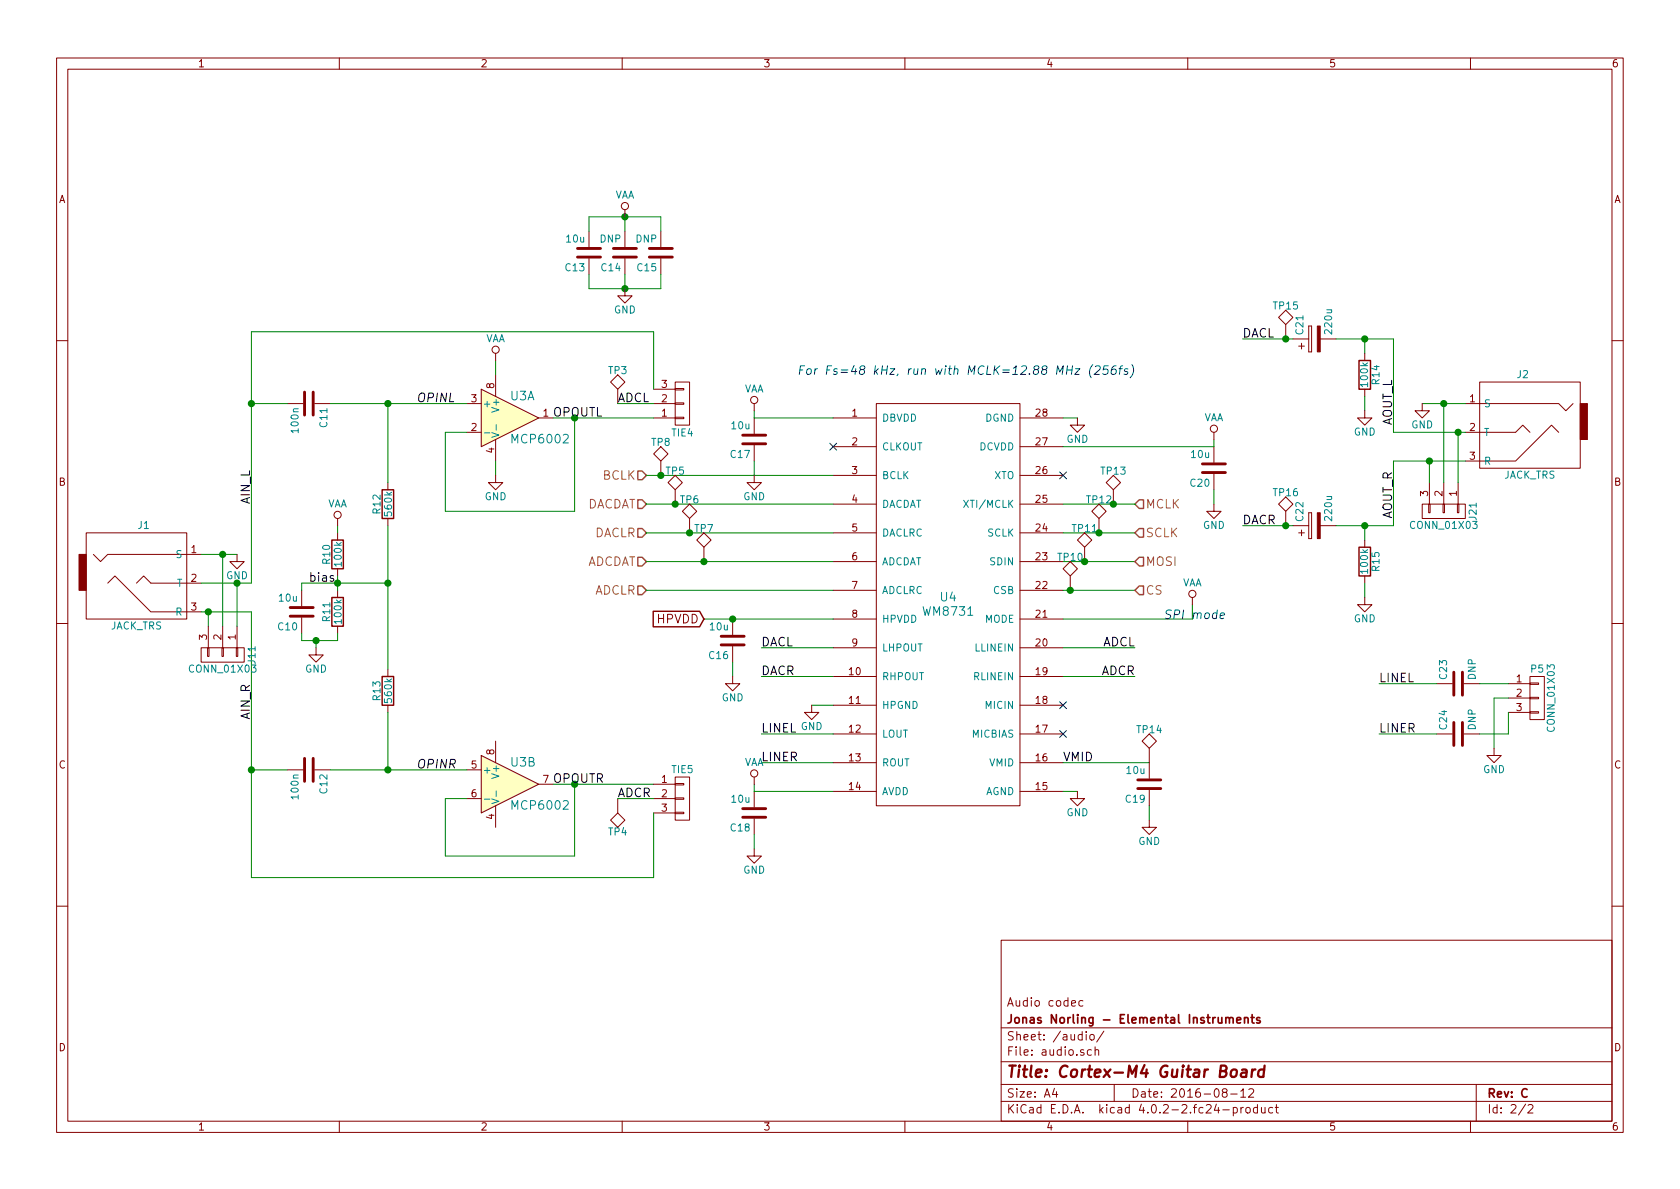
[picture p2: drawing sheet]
EESchema Schematic File Version 2
LIBS:power
LIBS:device
LIBS:transistors
LIBS:conn
LIBS:linear
LIBS:regul
LIBS:74xx
LIBS:cmos4000
LIBS:adc-dac
LIBS:memory
LIBS:xilinx
LIBS:microcontrollers
LIBS:dsp
LIBS:microchip
LIBS:analog_switches
LIBS:motorola
LIBS:texas
LIBS:intel
LIBS:audio
LIBS:interface
LIBS:digital-audio
LIBS:philips
LIBS:display
LIBS:cypress
LIBS:siliconi
LIBS:opto
LIBS:atmel
LIBS:contrib
LIBS:valves
LIBS:wm8731
LIBS:jack_trs
LIBS:stm32
LIBS:m4audio-cache
EELAYER 25 0
EELAYER END
$Descr A4 11693 8268
encoding utf-8
Sheet 2 2
Title "Cortex-M4 Guitar Board"
Date "2016-08-12"
Rev "C"
Comp "Jonas Norling - Elemental Instruments"
Comment1 "Audio codec"
Comment2 ""
Comment3 ""
Comment4 ""
$EndDescr
Text Label 1750 3500 1    60   ~ 0
AIN_L
Text Label 1750 5000 1    60   ~ 0
AIN_R
$Comp
L C C11
U 1 1
P 2150 2800
F 0 "C11" H 2175 2900 50  0000 L CNN
F 1 "100n" H 2175 2700 50  0000 L CNN
F 2 "Capacitors_SMD:C_0805_HandSoldering" H 2188 2650 30  0001 C CNN
F 3 "" H 2150 2800 60  0000 C CNN
	1    2150 2800
	0    1    1    0   
$EndComp
$Comp
L C C12
U 1 1
P 2150 5350
F 0 "C12" H 2175 5450 50  0000 L CNN
F 1 "100n" H 2175 5250 50  0000 L CNN
F 2 "Capacitors_SMD:C_0805_HandSoldering" H 2188 5200 30  0001 C CNN
F 3 "" H 2150 5350 60  0000 C CNN
	1    2150 5350
	0    1    1    0   
$EndComp
$Comp
L C C13
U 1 1
P 4100 1750
F 0 "C13" H 4125 1850 50  0000 L CNN
F 1 "10u" H 4125 1650 50  0000 L CNN
F 2 "Capacitors_SMD:C_0805_HandSoldering" H 4138 1600 30  0001 C CNN
F 3 "" H 4100 1750 60  0000 C CNN
	1    4100 1750
	-1   0    0    1   
$EndComp
$Comp
L R R10
U 1 1
P 2350 3850
F 0 "R10" V 2430 3850 50  0000 C CNN
F 1 "100k" V 2350 3850 50  0000 C CNN
F 2 "Resistors_SMD:R_0805_HandSoldering" V 2280 3850 30  0001 C CNN
F 3 "" H 2350 3850 30  0000 C CNN
	1    2350 3850
	-1   0    0    1   
$EndComp
$Comp
L R R11
U 1 1
P 2350 4250
F 0 "R11" V 2430 4250 50  0000 C CNN
F 1 "100k" V 2350 4250 50  0000 C CNN
F 2 "Resistors_SMD:R_0805_HandSoldering" V 2280 4250 30  0001 C CNN
F 3 "" H 2350 4250 30  0000 C CNN
	1    2350 4250
	-1   0    0    1   
$EndComp
$Comp
L C C10
U 1 1
P 2100 4250
F 0 "C10" H 2125 4350 50  0000 L CNN
F 1 "10u" H 2125 4150 50  0000 L CNN
F 2 "Capacitors_SMD:C_0805_HandSoldering" H 2138 4100 30  0001 C CNN
F 3 "" H 2100 4250 60  0000 C CNN
	1    2100 4250
	-1   0    0    1   
$EndComp
Text Label 2900 2800 0    60   Italic 0
OPINL
Text Label 2900 5350 0    60   Italic 0
OPINR
$Comp
L C C14
U 1 1
P 4350 1750
F 0 "C14" H 4375 1850 50  0000 L CNN
F 1 "DNP" H 4375 1650 50  0000 L CNN
F 2 "Capacitors_SMD:C_0603_HandSoldering" H 4388 1600 30  0001 C CNN
F 3 "" H 4350 1750 60  0000 C CNN
	1    4350 1750
	-1   0    0    1   
$EndComp
$Comp
L C C15
U 1 1
P 4600 1750
F 0 "C15" H 4625 1850 50  0000 L CNN
F 1 "DNP" H 4625 1650 50  0000 L CNN
F 2 "Capacitors_SMD:C_1206_HandSoldering" H 4638 1600 30  0001 C CNN
F 3 "" H 4600 1750 60  0000 C CNN
	1    4600 1750
	-1   0    0    1   
$EndComp
$Comp
L WM8731 U4
U 1 1
P 6600 4200
F 0 "U4" H 6600 4250 60  0000 C CNN
F 1 "WM8731" H 6600 4150 60  0000 C CNN
F 2 "Housings_SSOP:SSOP-28_5.3x10.2mm_Pitch0.65mm" H 6600 3950 60  0001 C CNN
F 3 "" H 6600 3950 60  0000 C CNN
	1    6600 4200
	1    0    0    -1  
$EndComp
$Comp
L ADA4075 U3
U 1 1
P 3550 2900
F 0 "U3" H 3550 3050 60  0000 L CNN
F 1 "MCP6002" H 3550 2750 60  0000 L CNN
F 2 "Housings_SSOP:MSOP-8_3x3mm_Pitch0.65mm" H 3550 2900 60  0001 C CNN
F 3 "" H 3550 2900 60  0000 C CNN
	1    3550 2900
	1    0    0    -1  
$EndComp
$Comp
L ADA4075 U3
U 2 1
P 3550 5450
F 0 "U3" H 3550 5600 60  0000 L CNN
F 1 "MCP6002" H 3550 5300 60  0000 L CNN
F 2 "Housings_SSOP:MSOP-8_3x3mm_Pitch0.65mm" H 3550 5450 60  0001 C CNN
F 3 "" H 3550 5450 60  0000 C CNN
	2    3550 5450
	1    0    0    -1  
$EndComp
$Comp
L JACK_TRS J1
U 1 1
P 1000 4050
F 0 "J1" H 1000 4450 50  0000 C CNN
F 1 "JACK_TRS" H 950 3750 50  0000 C CNN
F 2 "Jonas_Connectors:35RASMT2BHNTRX" H 1100 3900 60  0001 C CNN
F 3 "" H 1100 3900 60  0000 C CNN
	1    1000 4050
	1    0    0    -1  
$EndComp
Text Label 2150 4050 0    60   ~ 0
bias
$Comp
L R R12
U 1 1
P 2700 3500
F 0 "R12" V 2780 3500 50  0000 C CNN
F 1 "560k" V 2700 3500 50  0000 C CNN
F 2 "Resistors_SMD:R_0805_HandSoldering" V 2630 3500 30  0001 C CNN
F 3 "" H 2700 3500 30  0000 C CNN
	1    2700 3500
	-1   0    0    1   
$EndComp
$Comp
L R R13
U 1 1
P 2700 4800
F 0 "R13" V 2780 4800 50  0000 C CNN
F 1 "560k" V 2700 4800 50  0000 C CNN
F 2 "Resistors_SMD:R_0805_HandSoldering" V 2630 4800 30  0001 C CNN
F 3 "" H 2700 4800 30  0000 C CNN
	1    2700 4800
	-1   0    0    1   
$EndComp
$Comp
L TST TP3
U 1 1
P 4300 2800
F 0 "TP3" H 4300 3000 50  0000 C BNN
F 1 "TST" H 4300 3050 50  0001 C CNN
F 2 "Jonas_Connectors:TP_0.7mm" H 4300 2800 60  0001 C CNN
F 3 "" H 4300 2800 60  0000 C CNN
	1    4300 2800
	1    0    0    -1  
$EndComp
$Comp
L TST TP4
U 1 1
P 4300 5550
F 0 "TP4" H 4300 5750 50  0000 C BNN
F 1 "TST" H 4300 5800 50  0001 C CNN
F 2 "Jonas_Connectors:TP_0.7mm" H 4300 5550 60  0001 C CNN
F 3 "" H 4300 5550 60  0000 C CNN
	1    4300 5550
	-1   0    0    1   
$EndComp
Text Label 4300 2800 0    60   ~ 0
ADCL
Text Label 4300 5550 0    60   ~ 0
ADCR
$Comp
L JACK_TRS J2
U 1 1
P 10600 3000
F 0 "J2" H 10600 3400 50  0000 C CNN
F 1 "JACK_TRS" H 10550 2700 50  0000 C CNN
F 2 "Jonas_Connectors:35RASMT2BHNTRX" H 10700 2850 60  0001 C CNN
F 3 "" H 10700 2850 60  0000 C CNN
	1    10600 3000
	-1   0    0    -1  
$EndComp
$Comp
L CP C22
U 1 1
P 9150 3650
F 0 "C22" H 9175 3750 50  0000 L CNN
F 1 "220u" H 9175 3550 50  0000 L CNN
F 2 "Jonas_caps:c_elec_6.3x7.7" H 9188 3500 30  0001 C CNN
F 3 "" H 9150 3650 60  0000 C CNN
	1    9150 3650
	0    -1   -1   0   
$EndComp
$Comp
L CP C21
U 1 1
P 9150 2350
F 0 "C21" H 9175 2450 50  0000 L CNN
F 1 "220u" H 9175 2250 50  0000 L CNN
F 2 "Jonas_caps:c_elec_6.3x7.7" H 9188 2200 30  0001 C CNN
F 3 "" H 9150 2350 60  0000 C CNN
	1    9150 2350
	0    -1   -1   0   
$EndComp
$Comp
L R R15
U 1 1
P 9500 3900
F 0 "R15" V 9580 3900 50  0000 C CNN
F 1 "100k" V 9500 3900 50  0000 C CNN
F 2 "Resistors_SMD:R_0805_HandSoldering" V 9430 3900 30  0001 C CNN
F 3 "" H 9500 3900 30  0000 C CNN
	1    9500 3900
	1    0    0    -1  
$EndComp
$Comp
L R R14
U 1 1
P 9500 2600
F 0 "R14" V 9580 2600 50  0000 C CNN
F 1 "100k" V 9500 2600 50  0000 C CNN
F 2 "Resistors_SMD:R_0805_HandSoldering" V 9430 2600 30  0001 C CNN
F 3 "" H 9500 2600 30  0000 C CNN
	1    9500 2600
	1    0    0    -1  
$EndComp
Text Label 9700 2950 1    60   ~ 0
AOUT_L
Text Label 9700 3600 1    60   ~ 0
AOUT_R
Text Label 8650 2350 0    60   ~ 0
DACL
Text Label 8650 3650 0    60   ~ 0
DACR
Text Label 7900 4500 2    60   ~ 0
ADCL
Text Label 7900 4700 2    60   ~ 0
ADCR
Text Label 5300 4500 0    60   ~ 0
DACL
Text Label 5300 4700 0    60   ~ 0
DACR
$Comp
L C C20
U 1 1
P 8450 3250
F 0 "C20" H 8475 3350 50  0000 L CNN
F 1 "10u" H 8475 3150 50  0000 L CNN
F 2 "Capacitors_SMD:C_0805_HandSoldering" H 8488 3100 30  0001 C CNN
F 3 "" H 8450 3250 60  0000 C CNN
	1    8450 3250
	-1   0    0    1   
$EndComp
$Comp
L C C17
U 1 1
P 5250 3050
F 0 "C17" H 5275 3150 50  0000 L CNN
F 1 "10u" H 5275 2950 50  0000 L CNN
F 2 "Capacitors_SMD:C_0805_HandSoldering" H 5288 2900 30  0001 C CNN
F 3 "" H 5250 3050 60  0000 C CNN
	1    5250 3050
	-1   0    0    1   
$EndComp
$Comp
L C C19
U 1 1
P 8000 5450
F 0 "C19" H 8025 5550 50  0000 L CNN
F 1 "10u" H 8025 5350 50  0000 L CNN
F 2 "Capacitors_SMD:C_0805_HandSoldering" H 8038 5300 30  0001 C CNN
F 3 "" H 8000 5450 60  0000 C CNN
	1    8000 5450
	-1   0    0    1   
$EndComp
NoConn ~ 5800 3100
NoConn ~ 7400 4900
NoConn ~ 7400 5100
Wire Wire Line
	4100 1900 4100 2000
Wire Wire Line
	4100 1500 4100 1600
Wire Wire Line
	1750 2300 1750 4050
Wire Wire Line
	1750 2800 2000 2800
Wire Wire Line
	1750 5350 2000 5350
Wire Wire Line
	2350 4000 2350 4100
Wire Wire Line
	2350 4450 2350 4400
Wire Wire Line
	2350 3650 2350 3700
Wire Wire Line
	2100 4100 2100 4050
Connection ~ 2350 4050
Wire Wire Line
	2300 2800 3250 2800
Wire Wire Line
	2300 5350 3250 5350
Wire Wire Line
	3850 5450 4550 5450
Wire Wire Line
	4350 1600 4350 1500
Wire Wire Line
	4100 1500 4600 1500
Wire Wire Line
	4350 1900 4350 2000
Wire Wire Line
	4100 2000 4600 2000
Wire Wire Line
	4600 1500 4600 1600
Connection ~ 4350 1500
Wire Wire Line
	4600 2000 4600 1900
Connection ~ 4350 2000
Wire Wire Line
	3450 3200 3450 3300
Wire Wire Line
	3450 2600 3450 2500
Wire Wire Line
	1400 3850 1650 3850
Wire Wire Line
	1400 4250 1750 4250
Wire Wire Line
	1750 4250 1750 6100
Wire Wire Line
	1750 4050 1400 4050
Wire Wire Line
	3100 3000 3250 3000
Wire Wire Line
	3100 3000 3100 3550
Wire Wire Line
	3100 3550 4000 3550
Wire Wire Line
	4000 3550 4000 2900
Connection ~ 4000 2900
Wire Wire Line
	3100 5550 3250 5550
Wire Wire Line
	3100 5550 3100 5950
Wire Wire Line
	3100 5950 4000 5950
Wire Wire Line
	4000 5950 4000 5450
Connection ~ 4000 5450
Wire Wire Line
	2100 4050 2700 4050
Wire Wire Line
	2100 4400 2100 4450
Wire Wire Line
	2100 4450 2350 4450
Wire Wire Line
	2200 4450 2200 4500
Connection ~ 2200 4450
Wire Wire Line
	2700 3650 2700 4650
Connection ~ 2700 4050
Wire Wire Line
	2700 3350 2700 2800
Connection ~ 2700 2800
Wire Wire Line
	2700 4950 2700 5350
Connection ~ 2700 5350
Wire Wire Line
	9500 2350 9500 2450
Connection ~ 9500 2350
Wire Wire Line
	9500 3650 9500 3750
Connection ~ 9500 3650
Wire Wire Line
	9700 3000 10200 3000
Wire Wire Line
	9700 2350 9700 3000
Wire Wire Line
	9300 2350 9700 2350
Wire Wire Line
	9700 3200 10200 3200
Wire Wire Line
	9700 3650 9700 3200
Wire Wire Line
	9300 3650 9700 3650
Wire Wire Line
	9900 2800 10200 2800
Wire Wire Line
	8650 2350 9000 2350
Wire Wire Line
	8650 3650 9000 3650
Wire Wire Line
	7400 4500 7900 4500
Wire Wire Line
	7400 4700 7900 4700
Wire Wire Line
	5800 4500 5300 4500
Wire Wire Line
	5300 4700 5800 4700
Wire Wire Line
	9500 2750 9500 2850
Wire Wire Line
	9500 4050 9500 4150
Wire Wire Line
	7400 4300 8300 4300
Wire Wire Line
	8300 4300 8300 4200
Wire Wire Line
	5250 2900 5800 2900
Wire Wire Line
	7400 3100 8450 3100
Wire Wire Line
	7400 5300 8000 5300
Wire Wire Line
	8450 3500 8450 3400
Wire Wire Line
	8000 5700 8000 5600
Wire Wire Line
	5250 3200 5250 3300
Wire Wire Line
	7400 4100 7900 4100
Text HLabel 7900 4100 2    60   Input ~ 0
CS
Wire Wire Line
	5650 4900 5800 4900
Wire Wire Line
	7400 2900 7500 2900
Wire Wire Line
	7400 5500 7500 5500
Wire Wire Line
	7400 3700 7900 3700
Wire Wire Line
	7400 3900 7900 3900
Text HLabel 7900 3700 2    60   Input ~ 0
SCLK
Text HLabel 7900 3900 2    60   Input ~ 0
MOSI
Text Notes 8100 4300 0    60   Italic 0
SPI mode
$Comp
L C C16
U 1 1
P 5100 4450
F 0 "C16" H 5125 4550 50  0000 L CNN
F 1 "10u" H 5125 4350 50  0000 L CNN
F 2 "Capacitors_SMD:C_0805_HandSoldering" H 5138 4300 30  0001 C CNN
F 3 "" H 5100 4450 60  0000 C CNN
	1    5100 4450
	-1   0    0    1   
$EndComp
Wire Wire Line
	4900 4300 5800 4300
Wire Wire Line
	5100 4600 5100 4700
$Comp
L C C18
U 1 1
P 5250 5650
F 0 "C18" H 5275 5750 50  0000 L CNN
F 1 "10u" H 5275 5550 50  0000 L CNN
F 2 "Capacitors_SMD:C_0805_HandSoldering" H 5288 5500 30  0001 C CNN
F 3 "" H 5250 5650 60  0000 C CNN
	1    5250 5650
	-1   0    0    1   
$EndComp
Wire Wire Line
	5250 5500 5800 5500
Wire Wire Line
	5250 5800 5250 5900
NoConn ~ 7400 3300
Wire Wire Line
	5250 2900 5250 2850
Wire Wire Line
	5250 5500 5250 5450
Wire Wire Line
	8450 3100 8450 3050
Text Notes 5550 2600 0    60   Italic 0
For Fs=48 kHz, run with MCLK=12.88 MHz (256fs)
Text HLabel 4500 3300 0    60   Input ~ 0
BCLK
Text HLabel 4500 3500 0    60   Input ~ 0
DACDAT
Text HLabel 4500 3700 0    60   Input ~ 0
DACLR
Text HLabel 4500 3900 0    60   Input ~ 0
ADCDAT
Text HLabel 4500 4100 0    60   Input ~ 0
ADCLR
Text HLabel 7900 3500 2    60   Input ~ 0
MCLK
Wire Wire Line
	7400 3500 7900 3500
Wire Wire Line
	4500 3300 5800 3300
Wire Wire Line
	4500 3500 5800 3500
Wire Wire Line
	4500 3700 5800 3700
Wire Wire Line
	4500 3900 5800 3900
Wire Wire Line
	4500 4100 5800 4100
Wire Wire Line
	5800 5100 5300 5100
Wire Wire Line
	5800 5300 5300 5300
Text Label 5300 5100 0    60   ~ 0
LINEL
Text Label 5300 5300 0    60   ~ 0
LINER
$Comp
L C C23
U 1 1
P 10150 4750
F 0 "C23" H 10175 4850 50  0000 L CNN
F 1 "DNP" H 10175 4650 50  0000 L CNN
F 2 "Capacitors_SMD:C_0805_HandSoldering" H 10188 4600 30  0001 C CNN
F 3 "" H 10150 4750 60  0000 C CNN
	1    10150 4750
	0    -1   -1   0   
$EndComp
$Comp
L C C24
U 1 1
P 10150 5100
F 0 "C24" H 10175 5200 50  0000 L CNN
F 1 "DNP" H 10175 5000 50  0000 L CNN
F 2 "Capacitors_SMD:C_0805_HandSoldering" H 10188 4950 30  0001 C CNN
F 3 "" H 10150 5100 60  0000 C CNN
	1    10150 5100
	0    -1   -1   0   
$EndComp
$Comp
L CONN_01X03 P5
U 1 1
P 10700 4850
F 0 "P5" H 10700 5050 50  0000 C CNN
F 1 "CONN_01X03" V 10800 4850 50  0000 C CNN
F 2 "Pin_Headers:Pin_Header_Straight_1x03" H 10700 4850 60  0001 C CNN
F 3 "" H 10700 4850 60  0000 C CNN
	1    10700 4850
	1    0    0    -1  
$EndComp
Wire Wire Line
	10300 4750 10500 4750
Wire Wire Line
	10500 4950 10500 5100
Wire Wire Line
	10500 5100 10300 5100
Wire Wire Line
	10400 5200 10400 4850
Wire Wire Line
	10400 4850 10500 4850
Wire Wire Line
	10000 4750 9600 4750
Wire Wire Line
	10000 5100 9600 5100
Text Label 9600 4750 0    60   ~ 0
LINEL
Text Label 9600 5100 0    60   ~ 0
LINER
$Comp
L GND #PWR038
U 1 1
P 3450 3300
F 0 "#PWR038" H 3450 3050 50  0001 C CNN
F 1 "GND" H 3450 3150 50  0000 C CNN
F 2 "" H 3450 3300 60  0000 C CNN
F 3 "" H 3450 3300 60  0000 C CNN
	1    3450 3300
	1    0    0    -1  
$EndComp
$Comp
L GND #PWR039
U 1 1
P 4350 2000
F 0 "#PWR039" H 4350 1750 50  0001 C CNN
F 1 "GND" H 4350 1850 50  0000 C CNN
F 2 "" H 4350 2000 60  0000 C CNN
F 3 "" H 4350 2000 60  0000 C CNN
	1    4350 2000
	1    0    0    -1  
$EndComp
$Comp
L GND #PWR040
U 1 1
P 5250 3300
F 0 "#PWR040" H 5250 3050 50  0001 C CNN
F 1 "GND" H 5250 3150 50  0000 C CNN
F 2 "" H 5250 3300 60  0000 C CNN
F 3 "" H 5250 3300 60  0000 C CNN
	1    5250 3300
	1    0    0    -1  
$EndComp
$Comp
L GND #PWR041
U 1 1
P 5100 4700
F 0 "#PWR041" H 5100 4450 50  0001 C CNN
F 1 "GND" H 5100 4550 50  0000 C CNN
F 2 "" H 5100 4700 60  0000 C CNN
F 3 "" H 5100 4700 60  0000 C CNN
	1    5100 4700
	1    0    0    -1  
$EndComp
$Comp
L GND #PWR042
U 1 1
P 5650 4900
F 0 "#PWR042" H 5650 4650 50  0001 C CNN
F 1 "GND" H 5650 4750 50  0000 C CNN
F 2 "" H 5650 4900 60  0000 C CNN
F 3 "" H 5650 4900 60  0000 C CNN
	1    5650 4900
	1    0    0    -1  
$EndComp
$Comp
L GND #PWR043
U 1 1
P 5250 5900
F 0 "#PWR043" H 5250 5650 50  0001 C CNN
F 1 "GND" H 5250 5750 50  0000 C CNN
F 2 "" H 5250 5900 60  0000 C CNN
F 3 "" H 5250 5900 60  0000 C CNN
	1    5250 5900
	1    0    0    -1  
$EndComp
$Comp
L GND #PWR044
U 1 1
P 8450 3500
F 0 "#PWR044" H 8450 3250 50  0001 C CNN
F 1 "GND" H 8450 3350 50  0000 C CNN
F 2 "" H 8450 3500 60  0000 C CNN
F 3 "" H 8450 3500 60  0000 C CNN
	1    8450 3500
	1    0    0    -1  
$EndComp
$Comp
L GND #PWR045
U 1 1
P 7500 2900
F 0 "#PWR045" H 7500 2650 50  0001 C CNN
F 1 "GND" H 7500 2750 50  0000 C CNN
F 2 "" H 7500 2900 60  0000 C CNN
F 3 "" H 7500 2900 60  0000 C CNN
	1    7500 2900
	1    0    0    -1  
$EndComp
$Comp
L GND #PWR046
U 1 1
P 7500 5500
F 0 "#PWR046" H 7500 5250 50  0001 C CNN
F 1 "GND" H 7500 5350 50  0000 C CNN
F 2 "" H 7500 5500 60  0000 C CNN
F 3 "" H 7500 5500 60  0000 C CNN
	1    7500 5500
	1    0    0    -1  
$EndComp
$Comp
L GND #PWR047
U 1 1
P 8000 5700
F 0 "#PWR047" H 8000 5450 50  0001 C CNN
F 1 "GND" H 8000 5550 50  0000 C CNN
F 2 "" H 8000 5700 60  0000 C CNN
F 3 "" H 8000 5700 60  0000 C CNN
	1    8000 5700
	1    0    0    -1  
$EndComp
$Comp
L GND #PWR048
U 1 1
P 9500 2850
F 0 "#PWR048" H 9500 2600 50  0001 C CNN
F 1 "GND" H 9500 2700 50  0000 C CNN
F 2 "" H 9500 2850 60  0000 C CNN
F 3 "" H 9500 2850 60  0000 C CNN
	1    9500 2850
	1    0    0    -1  
$EndComp
$Comp
L GND #PWR049
U 1 1
P 9500 4150
F 0 "#PWR049" H 9500 3900 50  0001 C CNN
F 1 "GND" H 9500 4000 50  0000 C CNN
F 2 "" H 9500 4150 60  0000 C CNN
F 3 "" H 9500 4150 60  0000 C CNN
	1    9500 4150
	1    0    0    -1  
$EndComp
$Comp
L GND #PWR050
U 1 1
P 9900 2800
F 0 "#PWR050" H 9900 2550 50  0001 C CNN
F 1 "GND" H 9900 2650 50  0000 C CNN
F 2 "" H 9900 2800 60  0000 C CNN
F 3 "" H 9900 2800 60  0000 C CNN
	1    9900 2800
	1    0    0    -1  
$EndComp
$Comp
L GND #PWR051
U 1 1
P 10400 5200
F 0 "#PWR051" H 10400 4950 50  0001 C CNN
F 1 "GND" H 10400 5050 50  0000 C CNN
F 2 "" H 10400 5200 60  0000 C CNN
F 3 "" H 10400 5200 60  0000 C CNN
	1    10400 5200
	1    0    0    -1  
$EndComp
$Comp
L GND #PWR052
U 1 1
P 2200 4500
F 0 "#PWR052" H 2200 4250 50  0001 C CNN
F 1 "GND" H 2200 4350 50  0000 C CNN
F 2 "" H 2200 4500 60  0000 C CNN
F 3 "" H 2200 4500 60  0000 C CNN
	1    2200 4500
	1    0    0    -1  
$EndComp
$Comp
L GND #PWR053
U 1 1
P 1650 3850
F 0 "#PWR053" H 1650 3600 50  0001 C CNN
F 1 "GND" H 1650 3700 50  0000 C CNN
F 2 "" H 1650 3850 60  0000 C CNN
F 3 "" H 1650 3850 60  0000 C CNN
	1    1650 3850
	1    0    0    -1  
$EndComp
$Comp
L CONN_01X03 J11
U 1 1
P 1550 4550
F 0 "J11" H 1550 4750 50  0000 C CNN
F 1 "CONN_01X03" V 1650 4550 50  0000 C CNN
F 2 "Pin_Headers:Pin_Header_Straight_1x03" H 1550 4550 60  0001 C CNN
F 3 "" H 1550 4550 60  0000 C CNN
	1    1550 4550
	0    1    1    0   
$EndComp
$Comp
L CONN_01X03 J21
U 1 1
P 10050 3550
F 0 "J21" H 10050 3750 50  0000 C CNN
F 1 "CONN_01X03" V 10150 3550 50  0000 C CNN
F 2 "Pin_Headers:Pin_Header_Straight_1x03" H 10050 3550 60  0001 C CNN
F 3 "" H 10050 3550 60  0000 C CNN
	1    10050 3550
	0    1    1    0   
$EndComp
Wire Wire Line
	1450 4350 1450 4250
Connection ~ 1450 4250
Wire Wire Line
	1650 4350 1650 4050
Connection ~ 1650 4050
Wire Wire Line
	1550 3850 1550 4350
Connection ~ 1550 3850
Wire Wire Line
	9950 3350 9950 3200
Connection ~ 9950 3200
Wire Wire Line
	10150 3000 10150 3350
Connection ~ 10150 3000
Wire Wire Line
	10050 3350 10050 2800
Connection ~ 10050 2800
$Comp
L TST TP8
U 1 1
P 4600 3300
F 0 "TP8" H 4600 3500 50  0000 C BNN
F 1 "TST" H 4600 3550 50  0001 C CNN
F 2 "Jonas_Connectors:TP_0.7mm" H 4600 3300 60  0001 C CNN
F 3 "" H 4600 3300 60  0000 C CNN
	1    4600 3300
	1    0    0    -1  
$EndComp
$Comp
L TST TP5
U 1 1
P 4700 3500
F 0 "TP5" H 4700 3700 50  0000 C BNN
F 1 "TST" H 4700 3750 50  0001 C CNN
F 2 "Jonas_Connectors:TP_0.7mm" H 4700 3500 60  0001 C CNN
F 3 "" H 4700 3500 60  0000 C CNN
	1    4700 3500
	1    0    0    -1  
$EndComp
$Comp
L TST TP6
U 1 1
P 4800 3700
F 0 "TP6" H 4800 3900 50  0000 C BNN
F 1 "TST" H 4800 3950 50  0001 C CNN
F 2 "Jonas_Connectors:TP_0.7mm" H 4800 3700 60  0001 C CNN
F 3 "" H 4800 3700 60  0000 C CNN
	1    4800 3700
	1    0    0    -1  
$EndComp
$Comp
L TST TP7
U 1 1
P 4900 3900
F 0 "TP7" H 4900 4100 50  0000 C BNN
F 1 "TST" H 4900 4150 50  0001 C CNN
F 2 "Jonas_Connectors:TP_0.7mm" H 4900 3900 60  0001 C CNN
F 3 "" H 4900 3900 60  0000 C CNN
	1    4900 3900
	1    0    0    -1  
$EndComp
Connection ~ 4600 3300
Connection ~ 4700 3500
Connection ~ 4800 3700
Connection ~ 4900 3900
$Comp
L VAA #PWR054
U 1 1
P 8450 3050
F 0 "#PWR054" H 8450 2900 50  0001 C CNN
F 1 "VAA" H 8450 3200 50  0000 C CNN
F 2 "" H 8450 3050 60  0000 C CNN
F 3 "" H 8450 3050 60  0000 C CNN
	1    8450 3050
	1    0    0    -1  
$EndComp
Text GLabel 4900 4300 0    60   Input ~ 0
HPVDD
Connection ~ 5100 4300
$Comp
L VAA #PWR055
U 1 1
P 5250 2850
F 0 "#PWR055" H 5250 2700 50  0001 C CNN
F 1 "VAA" H 5250 3000 50  0000 C CNN
F 2 "" H 5250 2850 60  0000 C CNN
F 3 "" H 5250 2850 60  0000 C CNN
	1    5250 2850
	1    0    0    -1  
$EndComp
$Comp
L VAA #PWR056
U 1 1
P 8300 4200
F 0 "#PWR056" H 8300 4050 50  0001 C CNN
F 1 "VAA" H 8300 4350 50  0000 C CNN
F 2 "" H 8300 4200 60  0000 C CNN
F 3 "" H 8300 4200 60  0000 C CNN
	1    8300 4200
	1    0    0    -1  
$EndComp
$Comp
L VAA #PWR057
U 1 1
P 5250 5450
F 0 "#PWR057" H 5250 5300 50  0001 C CNN
F 1 "VAA" H 5250 5600 50  0000 C CNN
F 2 "" H 5250 5450 60  0000 C CNN
F 3 "" H 5250 5450 60  0000 C CNN
	1    5250 5450
	1    0    0    -1  
$EndComp
$Comp
L VAA #PWR058
U 1 1
P 3450 2500
F 0 "#PWR058" H 3450 2350 50  0001 C CNN
F 1 "VAA" H 3450 2650 50  0000 C CNN
F 2 "" H 3450 2500 60  0000 C CNN
F 3 "" H 3450 2500 60  0000 C CNN
	1    3450 2500
	1    0    0    -1  
$EndComp
$Comp
L VAA #PWR059
U 1 1
P 4350 1500
F 0 "#PWR059" H 4350 1350 50  0001 C CNN
F 1 "VAA" H 4350 1650 50  0000 C CNN
F 2 "" H 4350 1500 60  0000 C CNN
F 3 "" H 4350 1500 60  0000 C CNN
	1    4350 1500
	1    0    0    -1  
$EndComp
$Comp
L VAA #PWR060
U 1 1
P 2350 3650
F 0 "#PWR060" H 2350 3500 50  0001 C CNN
F 1 "VAA" H 2350 3800 50  0000 C CNN
F 2 "" H 2350 3650 60  0000 C CNN
F 3 "" H 2350 3650 60  0000 C CNN
	1    2350 3650
	1    0    0    -1  
$EndComp
$Comp
L TST TP14
U 1 1
P 8000 5300
F 0 "TP14" H 8000 5500 50  0000 C BNN
F 1 "TST" H 8000 5550 50  0001 C CNN
F 2 "Jonas_Connectors:TP_0.7mm" H 8000 5300 60  0001 C CNN
F 3 "" H 8000 5300 60  0000 C CNN
	1    8000 5300
	1    0    0    -1  
$EndComp
$Comp
L TST TP10
U 1 1
P 7450 4100
F 0 "TP10" H 7450 4300 50  0000 C BNN
F 1 "TST" H 7450 4350 50  0001 C CNN
F 2 "Jonas_Connectors:TP_0.7mm" H 7450 4100 60  0001 C CNN
F 3 "" H 7450 4100 60  0000 C CNN
	1    7450 4100
	1    0    0    -1  
$EndComp
$Comp
L TST TP11
U 1 1
P 7550 3900
F 0 "TP11" H 7550 4100 50  0000 C BNN
F 1 "TST" H 7550 4150 50  0001 C CNN
F 2 "Jonas_Connectors:TP_0.7mm" H 7550 3900 60  0001 C CNN
F 3 "" H 7550 3900 60  0000 C CNN
	1    7550 3900
	1    0    0    -1  
$EndComp
$Comp
L TST TP12
U 1 1
P 7650 3700
F 0 "TP12" H 7650 3900 50  0000 C BNN
F 1 "TST" H 7650 3950 50  0001 C CNN
F 2 "Jonas_Connectors:TP_0.7mm" H 7650 3700 60  0001 C CNN
F 3 "" H 7650 3700 60  0000 C CNN
	1    7650 3700
	1    0    0    -1  
$EndComp
$Comp
L TST TP13
U 1 1
P 7750 3500
F 0 "TP13" H 7750 3700 50  0000 C BNN
F 1 "TST" H 7750 3750 50  0001 C CNN
F 2 "Jonas_Connectors:TP_0.7mm" H 7750 3500 60  0001 C CNN
F 3 "" H 7750 3500 60  0000 C CNN
	1    7750 3500
	1    0    0    -1  
$EndComp
Connection ~ 7750 3500
Connection ~ 7650 3700
Connection ~ 7550 3900
Connection ~ 7450 4100
$Comp
L TST TP16
U 1 1
P 8950 3650
F 0 "TP16" H 8950 3850 50  0000 C BNN
F 1 "TST" H 8950 3900 50  0001 C CNN
F 2 "Jonas_Connectors:TP_0.7mm" H 8950 3650 60  0001 C CNN
F 3 "" H 8950 3650 60  0000 C CNN
	1    8950 3650
	1    0    0    -1  
$EndComp
$Comp
L TST TP15
U 1 1
P 8950 2350
F 0 "TP15" H 8950 2550 50  0000 C BNN
F 1 "TST" H 8950 2600 50  0001 C CNN
F 2 "Jonas_Connectors:TP_0.7mm" H 8950 2350 60  0001 C CNN
F 3 "" H 8950 2350 60  0000 C CNN
	1    8950 2350
	1    0    0    -1  
$EndComp
Connection ~ 8950 2350
Connection ~ 8950 3650
Text Label 7400 5300 0    60   ~ 0
VMID
$Comp
L CONN_01X03 TIE4
U 1 1
P 4750 2800
F 0 "TIE4" H 4750 3000 50  0000 C CNN
F 1 "CONN_01X03" V 4850 2800 50  0001 C CNN
F 2 "Jonas_Connectors:net_tie_3_0805" H 4750 2800 50  0001 C CNN
F 3 "" H 4750 2800 50  0000 C CNN
	1    4750 2800
	1    0    0    1   
$EndComp
$Comp
L CONN_01X03 TIE5
U 1 1
P 4750 5550
F 0 "TIE5" H 4750 5750 50  0000 C CNN
F 1 "CONN_01X03" V 4850 5550 50  0001 C CNN
F 2 "Jonas_Connectors:net_tie_3_0805" H 4750 5550 50  0001 C CNN
F 3 "" H 4750 5550 50  0000 C CNN
	1    4750 5550
	1    0    0    -1  
$EndComp
Wire Wire Line
	3850 2900 4550 2900
Wire Wire Line
	4550 2800 4300 2800
Wire Wire Line
	4550 2700 4550 2300
Wire Wire Line
	4550 2300 1750 2300
Connection ~ 1750 2800
Wire Wire Line
	4550 5550 4300 5550
Wire Wire Line
	4550 5650 4550 6100
Wire Wire Line
	4550 6100 1750 6100
Connection ~ 1750 5350
Text Label 3850 2900 0    60   ~ 0
OPOUTL
Text Label 3850 5450 0    60   ~ 0
OPOUTR
$EndSCHEMATC
